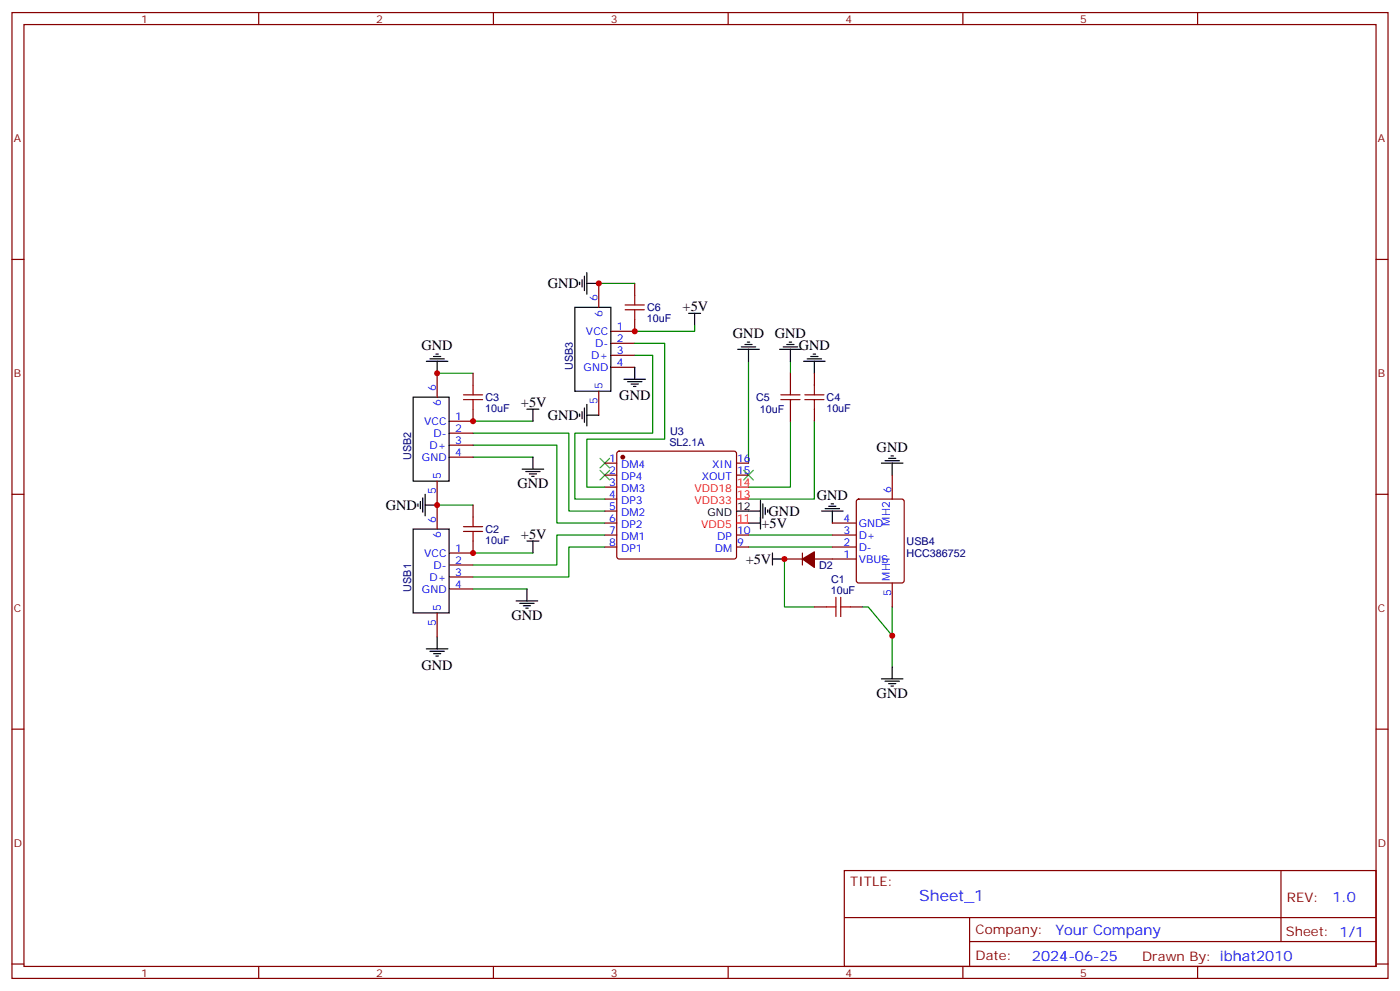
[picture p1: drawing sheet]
<svg xmlns="http://www.w3.org/2000/svg" width="412mm" height="292mm" viewBox="0 0 412 292" stroke-linecap="round" stroke-linejoin="round" font-family="sans-serif">
<g fill="none" stroke="#870000" stroke-width=".35">
<path d="M3.5 3.7h405.4v284.3h-405.4zM7.1 7.2h398.2v277.3h-398.2zM76.2 3.7v3.5M145.3 3.7v3.5M214.5 3.7v3.5M283.6 3.7v3.5M352.8 3.7v3.5M3.5 76.4h3.6M405.3 76.4h3.6M176.4 83.4v7.1M187 94v3.5h-7.1M187 83.4v3.6"/>
<path d="M128.8 109.9v7M139.3 109.9v3.5M176.4 115.2v7M179.9 101.1h7.1M179.9 104.6h7.1M179.9 108.1h7.1M232.8 109.9v3.5M239.9 109.9v3.5M132.3 127.5h7M132.3 131.1h7M132.3 134.6h7M139.3 120.5v3.5h-7"/>
<path d="M178.2 136.3h3.5M178.2 139.9h3.5M181.9 133l.5-.2h33.9l.5 .2 .2 .5v30.4l-.3 .5-.4 .2h-33.9l-.5-.3-.2-.4v-30.4zM217 136.3h3.5M217 139.9h3.5M232.8 120.5v3.5M239.9 120.5v3.5M262.8 139.9v7M3.5 145.5h3.6M128.8 141.6v14.2M139.3 148.7v3.5M139.3 159.3v3.5h-7"/>
<path d="M178.2 143.4h3.5M178.2 146.9h3.5M178.2 150.5h3.5M178.2 154h3.5M178.2 157.5h3.5M217 157.5h3.5M245.2 154h7M245.2 157.5h7M252.5 147.1l.4-.2h12.7l.7 .5v23.5l-.4 .7h-13l-.6-.4-.1-23.6zM405.3 145.5h3.6M132.3 166.3h7M132.3 169.9h7"/>
<path d="M132.3 173.4h7M178.2 161h3.5M217 161h3.5M231.1 164.6h5.3M236.4 162.8v3.5M239.9 178.7h3.5M239.9 164.6h12.3M245.2 161h7M250.5 178.7h3.5M262.8 171.6v7.1M128.8 180.4v7.1M3.5 214.7h3.6"/>
<path d="M405.3 214.7h3.6M248.7 256.3h156.6v28.2h-156.6zM377.3 256.3v20.9M248.7 270.1h156.5M285.6 277.2h119.6M285.6 270.1v14.2M3.5 283.8h3.6M76.2 284.5v3.5M145.3 284.5v3.5M214.5 284.5v3.5M283.6 284.5v3.5M352.8 284.5v3.5"/>
<path d="M405.3 283.8h3.6"/>
</g>
<g fill="none" stroke="#008700" stroke-width=".35">
<path d="M176.4 83.4h10.6M204.6 95.8v1.7h-17.6M128.8 109.9h10.5M187 104.6h5.3v22.9h-23v19.4h8.9M187 101.1h8.8v28.2h-22.9v14.1h5.3M220.5 106.4v29.9M232.8 106.4v3.5M139.3 127.5h28.3v23h10.6M139.3 131.1h24.7v22.9h14.2M139.3 134.6h17.7M139.3 124h17.7M232.8 124v19.4h-12.3"/>
<path d="M239.9 124v22.9h-19.4M128.8 148.7h10.5M178.2 157.5h-14.2v8.8h-24.7M220.5 157.5h24.7M139.3 173.4h15.9M139.3 162.8h17.7M178.2 161h-10.6v8.9h-28.3M220.5 161h24.7M231.1 164.6v14.1h8.8M254 178.7h1.8l7 8.4M262.8 178.7v17.6"/>
</g>
<g fill="none" stroke="#000" stroke-width=".35">
<path d="M169.3 90.5h10.6v24.7h-10.6zM170.7 83.1v.7M171.4 82.4v2.1M172.2 81.3v4.2M172.9 83.4h3.5M172.9 80.3v6.3M202.8 92.3h3.6M204.6 92.3v3.5M121.7 116.9h10.6v24.7h-10.6zM125.6 106.4h6.3M126.6 105.7h4.3M127.7 105h2.1"/>
<path d="M128.4 104.2h.7M128.8 106.4v3.5M172.9 119.1v6.3M183.8 111.7h6.3M184.9 112.4h4.2M185.9 113.1h2.1M186.6 113.8h.7M187 108.1v3.6M217.3 102.8h6.4M218.4 102.1h4.2M219.4 101.4h2.1M220.1 100.7h.7"/>
<path d="M220.5 102.8v3.6M229.7 102.8h6.3M230.7 102.1h4.2M231.8 101.4h2.1M232.5 100.7h.7M232.8 102.8v3.6M236.7 106.4h6.4M237.8 105.7h4.2M238.8 105h2.1M239.5 104.2h.7M239.9 106.4v3.5M153.8 138.1h6.4"/>
<path d="M154.9 138.8h4.2M155.2 120.5h3.5M155.9 139.5h2.1M157 120.5v3.5M157 134.6v3.5M170.7 121.9v.7M171.4 121.2v2.1M172.2 120.1v4.3M172.9 122.2h3.5M259.6 136.3h6.4M260.7 135.6h4.2M261.8 134.9h2.1"/>
<path d="M262.5 134.2h.7M262.8 136.3v3.6M121.7 155.8h10.6v24.6h-10.6zM123.1 148.3v.7M123.8 147.6v2.2M124.5 146.6v4.2M125.2 148.7h3.6M125.2 145.5v6.4M155.2 159.3h3.5M156.6 140.2h.7M157 159.3v3.5M217 150.5h7"/>
<path d="M220.5 154h3.5M224 147.3v8.5M224.7 148.3v4.3M225.4 149.4v2.1M226.1 150.1v.7M242 150.5h6.4M243.1 149.8h4.2M244.1 149h2.1M244.8 148.3h.7M245.2 150.5v3.5M152 176.9h6.4M153.1 177.6h4.2"/>
<path d="M154.2 178.3h2.1M154.9 179h.7M155.2 173.4v3.5M227.5 164.6h3.6M227.5 162.8v3.5M125.6 191h6.3M126.6 191.7h4.3M127.7 192.4h2.1M128.4 193.1h.7M128.8 187.5v3.5M259.6 199.8h6.4M262.8 196.3v3.5"/>
<path d="M260.7 200.6h4.2M261.8 201.3h2.1M262.5 202h.7"/>
</g>
<path d="M176.7 134.9l2.9 2.9M176.7 138.5l2.9 2.8M179.6 134.9l-2.9 2.9M179.6 138.5l-2.9 2.8M219.1 138.5l2.8 2.8M221.9 138.5l-2.8 2.8" fill="none" stroke="#3c3" stroke-width=".35"/>
<g fill="none" stroke="#a10000" stroke-width=".35">
<path d="M184.1 89.8h5.7M184.1 91.2h5.7M187 87v2.8M187 91.2v2.8M136.5 117.7h5.7M136.5 116.2h5.7M139.3 113.4v2.8M139.3 117.7v2.8M230 117.7h5.7M230 116.2h5.7M232.8 113.4v2.8M232.8 117.7v2.8"/>
<path d="M237.1 117.7h5.6M237.1 116.2h5.6M239.9 113.4v2.8M239.9 117.7v2.8M136.5 155h5.7M136.5 156.5h5.7M139.3 152.2v2.8M139.3 156.5v2.8M243.4 178.7h2.8M246.2 175.9v5.6M247.6 175.9v5.6M247.6 178.7h2.9"/>
</g>
<g fill="#870000" stroke="#870000" stroke-width=".35">
<path d="M236.4 164.6l3.5-2.1v4.5z"/>
<circle cx="183.4" cy="134.6" r=".53"/>
</g>
<path d="M217 154h3.5M217 146.9h3.5M217 143.4h3.5" fill="none" stroke="#f00" stroke-width=".35"/>
<g fill="#c00">
<circle cx="128.8" cy="109.9" r=".88"/>
<circle cx="139.3" cy="124" r=".88"/>
<circle cx="139.3" cy="162.8" r=".88"/>
<circle cx="128.8" cy="148.7" r=".88"/>
<circle cx="231.1" cy="164.6" r=".88"/>
<circle cx="176.4" cy="83.4" r=".88"/>
<circle cx="187" cy="97.5" r=".88"/>
<circle cx="262.8" cy="187.1" r=".88"/>
</g>
<text font-size="4.6" fill="#00f" x="270.8" y="265.3">Sheet_1</text>
<g font-size="4.2">
<text x="161.4" y="84.8">GND</text>
<text x="201.1" y="91.5">+5V</text>
<text x="215.9" y="99.6">GND</text>
<text x="228.2" y="99.6">GND</text>
<text x="124.2" y="103.1">GND</text>
<text x="235.3" y="103.2">GND</text>
<text x="153.5" y="119.8">+5V</text>
<text x="182.4" y="117.7">GND</text>
<text x="161.4" y="123.6">GND</text>
<text x="258.2" y="133.1">GND</text>
<text x="152.4" y="143.8">GND</text>
<text x="240.6" y="147.2">GND</text>
<text x="113.7" y="150.2">GND</text>
<text x="224.3" y="155.4">+5V</text>
<text x="226.4" y="151.9">GND</text>
<text x="153.5" y="158.6">+5V</text>
<text x="219.7" y="166">+5V</text>
<text x="150.6" y="182.6">GND</text>
<text x="124.2" y="197.2">GND</text>
<text x="258.2" y="205.5">GND</text>
</g>
<g font-size="4.2" fill="#00f">
<text x="392.5" y="265.6">1.0</text>
<text x="310.9" y="275.1">Your Company</text>
<text x="304" y="282.9">2024-06-25</text>
</g>
<g font-size="3.9" fill="#800">
<text x="250.5" y="260.9">TITLE:</text>
<text x="379.1" y="265.6">REV:</text>
<text x="287.4" y="275.1">Company:</text>
<text x="378.7" y="275.7">Sheet: 1/1</text>
<text x="287.4" y="282.8">Date:</text>
<text x="336.4" y="282.8">Drawn By: ibhat2010</text>
</g>
<g font-size="3.2" fill="#800">
<text x="41.6" y="6.7">1</text>
<text x="110.8" y="6.7">2</text>
<text x="179.9" y="6.7">3</text>
<text x="249.1" y="6.7">4</text>
<text x="318.2" y="6.7">5</text>
<text x="4.1" y="41.8">A</text>
<text x="405.9" y="41.8">A</text>
<text x="4.1" y="110.9">B</text>
<text x="405.9" y="110.9">B</text>
<text x="4.1" y="180.1">C</text>
<text x="405.9" y="180.1">C</text>
<text x="4.1" y="249.2">D</text>
<text x="405.9" y="249.2">D</text>
<text x="41.6" y="287.5">1</text>
<text x="110.8" y="287.5">2</text>
<text x="179.9" y="287.5">3</text>
<text x="249.1" y="287.5">4</text>
<text x="318.2" y="287.5">5</text>
</g>
<g font-size="3.2" fill="#00f">
<text x="176" y="88.7" transform="rotate(-90 176 88.7)">6</text>
<text x="177.4" y="93.2" transform="rotate(-90 177.4 93.2)">6</text>
<text x="172.6" y="98.6">VCC</text>
<text x="181.7" y="97.2">1</text>
<text x="181.7" y="100.7">2</text>
<text x="174.2" y="105.7">D+</text>
<text x="175.3" y="102.1">D-</text>
<text x="181.7" y="104.2">3</text>
<text x="181.7" y="107.8">4</text>
<text x="171.9" y="109.2">GND</text>
<text x="128.4" y="115.2" transform="rotate(-90 128.4 115.2)">6</text>
<text x="129.8" y="119.7" transform="rotate(-90 129.8 119.7)">6</text>
<text x="176" y="119" transform="rotate(-90 176 119)">5</text>
<text x="177.4" y="114.5" transform="rotate(-90 177.4 114.5)">5</text>
<text x="125" y="125.1">VCC</text>
<text x="134.1" y="123.6">1</text>
<text x="127.7" y="128.6">D-</text>
<text x="134.1" y="127.2">2</text>
<text x="134.1" y="130.7">3</text>
<text x="124.3" y="135.6">GND</text>
<text x="126.5" y="132.1">D+</text>
<text x="134.1" y="134.2">4</text>
<text x="179.5" y="136">1</text>
<text x="183" y="137.8">DM4</text>
<text x="209.8" y="137.8">XIN</text>
<text x="217.1" y="136">16</text>
<text x="129.8" y="140.9" transform="rotate(-90 129.8 140.9)">5</text>
<text x="179.5" y="139.5">2</text>
<text x="179.5" y="143.1">3</text>
<text x="183" y="141.3">DP4</text>
<text x="206.7" y="141.3">XOUT</text>
<text x="217.1" y="139.5">15</text>
<text x="128.4" y="145.4" transform="rotate(-90 128.4 145.4)">5</text>
<text x="179.5" y="146.6">4</text>
<text x="183" y="144.8">DM3</text>
<text x="183" y="148.3">DP3</text>
<text x="262.5" y="145.2" transform="rotate(-90 262.5 145.2)">6</text>
<text x="128.4" y="154" transform="rotate(-90 128.4 154)">6</text>
<text x="179.5" y="150.1">5</text>
<text x="179.5" y="153.6">6</text>
<text x="183" y="151.9">DM2</text>
<text x="183" y="155.4">DP2</text>
<text x="248.5" y="153.6">4</text>
<text x="252.9" y="155">GND</text>
<text x="262.1" y="154.7" transform="rotate(-90 262.1 154.7)">MH2</text>
<text x="129.8" y="158.5" transform="rotate(-90 129.8 158.5)">6</text>
<text x="179.5" y="157.2">7</text>
<text x="179.5" y="160.7">8</text>
<text x="183" y="158.9">DM1</text>
<text x="211.3" y="158.9">DP</text>
<text x="217.1" y="160.7">9</text>
<text x="217.1" y="157.2">10</text>
<text x="248.5" y="157.2">3</text>
<text x="248.5" y="160.7">2</text>
<text x="252.9" y="158.6">D+</text>
<text x="125" y="163.9">VCC</text>
<text x="127.7" y="167.4">D-</text>
<text x="134.1" y="162.5">1</text>
<text x="134.1" y="166">2</text>
<text x="183" y="162.5">DP1</text>
<text x="210.5" y="162.5">DM</text>
<text x="248.5" y="164.2">1</text>
<text x="252.9" y="162.1">D-</text>
<text x="252.9" y="165.6">VBUS</text>
<text x="126.5" y="170.9">D+</text>
<text x="134.1" y="169.5">3</text>
<text x="134.1" y="173">4</text>
<text x="262.1" y="170.9" transform="rotate(-90 262.1 170.9)">MH1</text>
<text x="124.3" y="174.4">GND</text>
<text x="129.8" y="179.7" transform="rotate(-90 129.8 179.7)">5</text>
<text x="262.5" y="175.4" transform="rotate(-90 262.5 175.4)">5</text>
<text x="128.4" y="184.2" transform="rotate(-90 128.4 184.2)">5</text>
</g>
<g font-size="3.2" fill="#000080">
<text x="190.5" y="94.8">10uF</text>
<text x="190.6" y="91.6">C6</text>
<text x="168.7" y="108.9" transform="rotate(-90 168.7 108.9)">USB3</text>
<text x="143" y="118.1">C3</text>
<text x="222.8" y="118.1">C5</text>
<text x="243.5" y="118.1">C4</text>
<text x="142.9" y="121.3">10uF</text>
<text x="223.8" y="121.6">10uF</text>
<text x="243.4" y="121.3">10uF</text>
<text x="197.2" y="131.4">SL2.1A</text>
<text x="197.4" y="128.1">U3</text>
<text x="121.1" y="135.4" transform="rotate(-90 121.1 135.4)">USB2</text>
<text x="142.9" y="160.1">10uF</text>
<text x="143" y="156.9">C2</text>
<text x="267.1" y="160.3">USB4</text>
<text x="241.3" y="167.5">D2</text>
<text x="267.1" y="163.9">HCC386752</text>
<text x="244.8" y="171.6">C1</text>
<text x="121.1" y="174.2" transform="rotate(-90 121.1 174.2)">USB1</text>
<text x="244.7" y="174.8">10uF</text>
</g>
<g font-size="3.2" fill="#f00">
<text x="217.1" y="143.1">14</text>
<text x="204.6" y="148.3">VDD33</text>
<text x="204.6" y="144.8">VDD18</text>
<text x="217.1" y="146.6">13</text>
<text x="206.6" y="155.4">VDD5</text>
<text x="217.1" y="153.6">11</text>
</g>
<g font-size="3.2">
<text x="208.4" y="151.9">GND</text>
<text x="217.1" y="150.1">12</text>
</g>
</svg>
